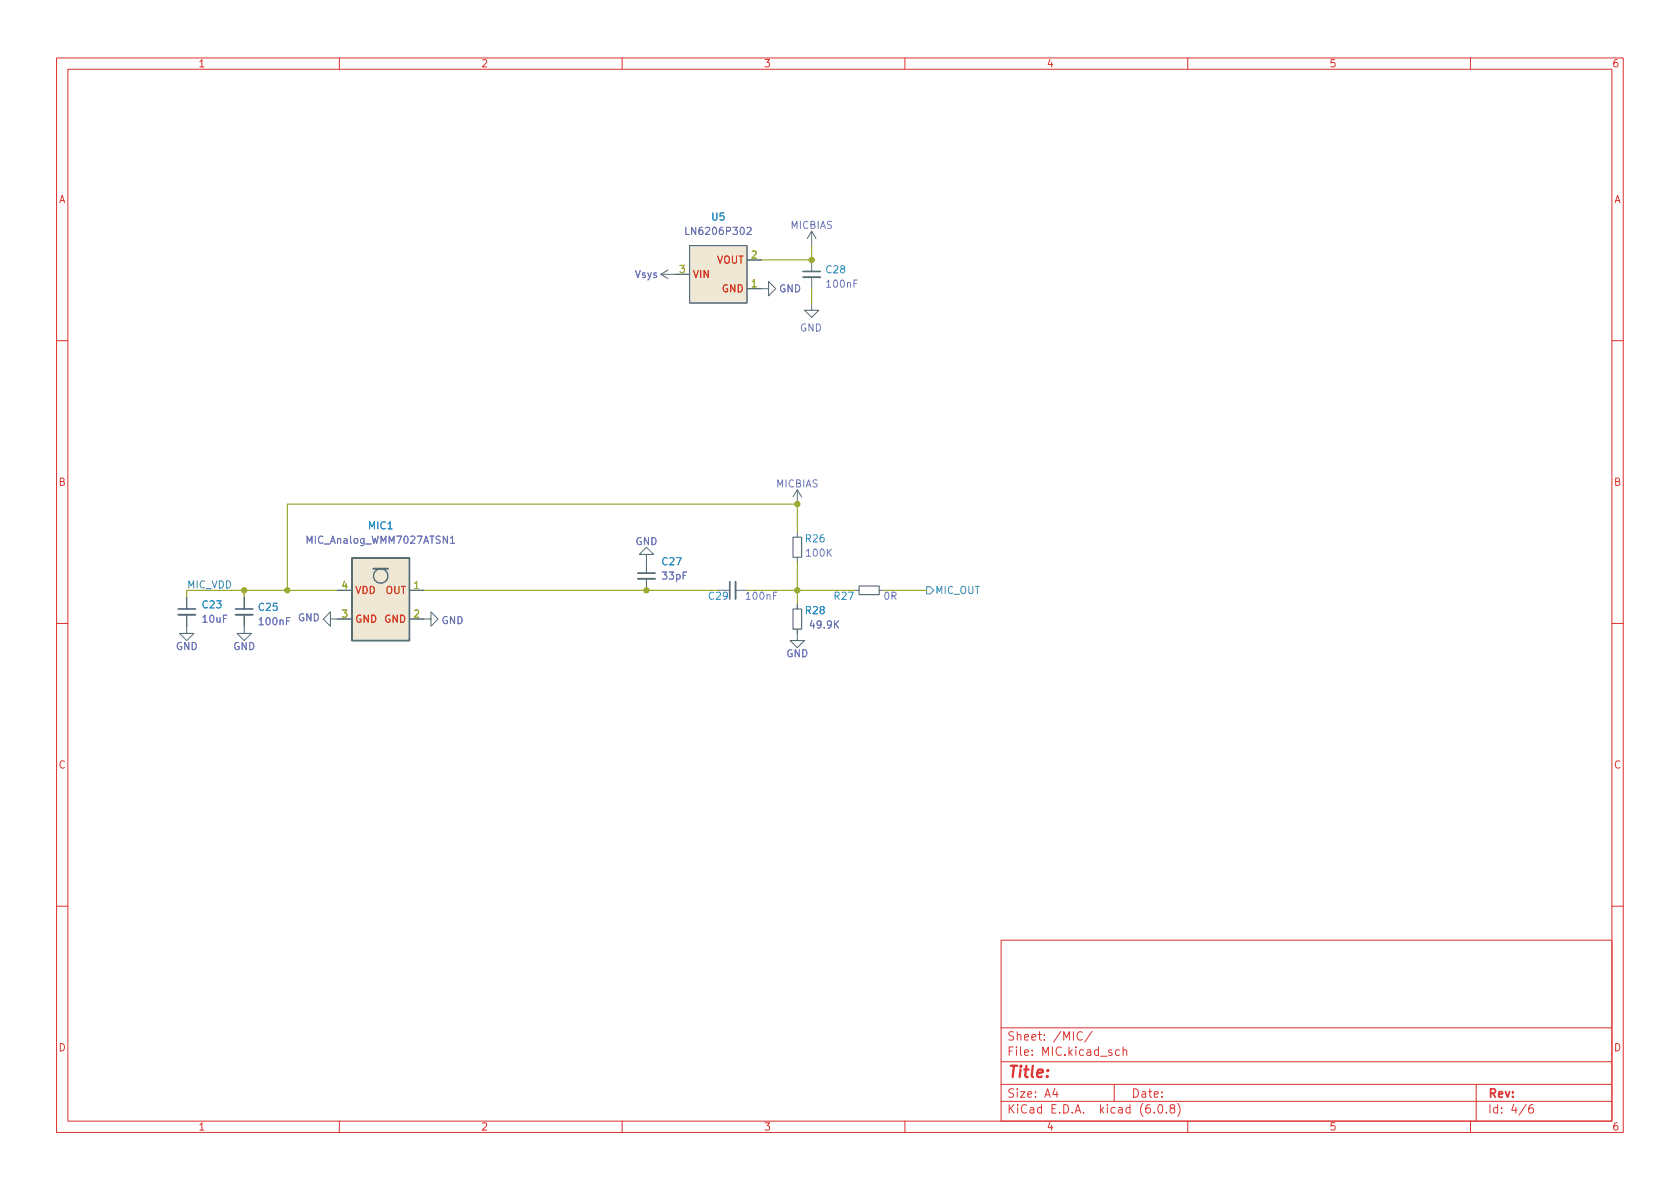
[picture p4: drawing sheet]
<svg xmlns="http://www.w3.org/2000/svg" width="297mm" height="210mm" viewBox="0 0 297 210" stroke-linecap="round" stroke-linejoin="round" font-family="sans-serif">
<g fill="none" stroke="#dc322f" stroke-width=".18">
<path d="M10 10.2h277v190.1h-277zM12 12.2h273v186.1h-273zM60 10.2v2M110 10.2v2M160 10.2v2M210 10.2v2M260 10.2v2M10 60.2h2M285 60.2h2M10 110.2h2M285 110.2h2M10 160.2h2"/>
<path d="M177 166.3h108v32h-108zM285 160.2h2M60 198.3v2M110 198.3v2M160 198.3v2M177 194.8h108M177 191.8h108M177 187.8h108M177 181.8h108M186.5 192.5l-.4 1h1M186.9 193v1M191.4 182.6a.6 .6 0 0 0-.8 0 .6 .6 0 0 0-.2 .7 .56 .56 0 0 0 .3 .6 .56 .56 0 0 0 .7-.1"/>
<path d="M193.1 182.4l-1.3 1.9M197 191.8v3M197.9 185.7l-.4-.1-.3 .3v.4l.2 .3h.5M198.6 185.8l.2-.2 .3 .1 .1 .9M198.6 185.1v1.5M204.1 196.7v.1M204.9 195.4l.2-.1a.81 .81 0 0 1 .6 .7 .81 .81 0 0 1-.3 .8h-.2a.81 .81 0 0 1-.6-.6 .81 .81 0 0 1 .3-.8zM206.2 196.7v.1M207.1 196l-.2-.3v-.2l.2-.2 .5 .1 .1 .2-.1 .2-.6 .2-.1 .3v.4l.2 .1h.5l.1-.3-.1-.4-.2-.1M208.2 195.1a1.72 1.72 0 0 1 0 2.3M210 198.3v2M260 198.3v2"/>
<path d="M261 191.8v6.5M269.9 195.3l-1.3 1.9M271 195.3a.6 .6 0 0 0-.7 .7v.5l.1 .3h.5l.2-.1 .1-.5-.2-.2-.4-.1-.3 .3"/>
</g>
<g fill="none" stroke="#586e75" stroke-width=".18">
<path d="M116.8 48.5l1.3 .8M116.8 48.5h5.1M118.1 47.7l-1.3 .8M121.9 43.4h10.2v10.2h-10.2zM132.1 51h3.8v1.3l1.3-1.3-1.3-1.2v1.2M132.1 46h2.5M143.5 53.6v1.3h-1.3l1.3 1.2 1.3-1.2h-1.3M143.5 40.9l-.8 1.3M143.5 40.9v2.5M143.5 46v2M143.5 49v2M143.5 40.9l.8 1.3"/>
<path d="M114.3 98h1.3l-1.3-1.2-1.3 1.2h1.3v3.3M141 86.6l-.8 1.3M141 86.6v2.5M141 94.2v.8M141 98.5v.8M141 86.6l.7 1.3M33 108.7v3.3h1.3l-1.3 1.3-1.3-1.3h1.3M33 105.7v2M43.2 108.7v3.3h1.2l-1.2 1.3-1.3-1.3h1.3M43.2 105.7v2M58.4 109.5v-1.3l-1.3 1.3 1.3 1.2v-1.2h3.8M59.7 104.4h2.5"/>
<path d="M72.4 109.5h3.8v-1.3l1.3 1.3-1.3 1.2v-1.2M72.4 104.4h2.5M114.3 102.4v2M130 104.4h2.1M141 111.2v2.1h1.2l-1.2 1.2-1.3-1.2h1.3M141 106.9v.8M151.1 104.4h.8M155.4 104.4h.8"/>
</g>
<g fill="#eee8d5" stroke="#eee8d5" stroke-width=".18">
<path d="M121.9 43.4h10.2v10.2h-10.2z"/>
<path d="M62.2 98.7h10.2v14.6h-10.2z"/>
</g>
<path d="M121.3 40.2v1.3h.6M132.1 40.3l.5-.1 .2 .4-.8 .9h.8M79.6 95.2l.4-.4v1.3M79.6 96.1h.8" fill="none" stroke="#6c71c4" stroke-width=".18"/>
<path d="M142 49h3M31.5 108.7h3M41.7 108.7h3M112.8 102.4h3M130 102.9v3" fill="none" stroke="#586e75" stroke-width=".33"/>
<path d="M142 48h3M31.5 107.7h3M41.7 107.7h3M112.8 101.3h3M129 102.9v3" fill="none" stroke="#586e75" stroke-width=".3"/>
<path d="M140.2 95h1.5v3.5h-1.5zM140.2 107.7h1.5v3.5h-1.5zM151.9 103.6h3.5v1.6h-3.5z" fill="none" stroke="#586e75" stroke-width=".2"/>
<g fill="none" stroke="#586e75" stroke-width=".25">
<path d="M62.2 98.7h10.2v14.6h-10.2z"/>
<circle cx="67.3" cy="101.8" r="1.27"/>
</g>
<path d="M66 100.6h2.6" fill="none" stroke="#586e75" stroke-width=".38"/>
<path d="M163.8 103.8h.7l.6 .6-.6 .6h-.7z" fill="none" stroke="#2aa198" stroke-width=".18"/>
<path d="M143.5 43.4v2.6h-8.9M143.5 51v2.6M141 94.2v-5.1h-90.2v15.3M141 99.3v7.6M43.2 104.4v1.3M59.7 104.4h-26.7v1.3M74.9 104.4h52.1M132.1 104.4h19M156.2 104.4h7.6" fill="none" stroke="#859900" stroke-width=".18"/>
<g fill="#859900" stroke="#859900" stroke-width=".18">
<circle cx="50.8" cy="104.4" r=".46"/>
<circle cx="43.2" cy="104.4" r=".46"/>
<circle cx="114.3" cy="104.4" r=".46"/>
<circle cx="143.5" cy="46" r=".46"/>
<circle cx="141" cy="89.1" r=".46"/>
<circle cx="141" cy="104.4" r=".46"/>
</g>
<text font-size="2.8" fill="#dc322f" x="178" y="190.6">Title:</text>
<g font-size="2.1" fill="#dc322f">
<text x="178" y="184">Sheet: /MIC/</text>
<text x="178" y="186.7">File: MIC.kicad_sch</text>
<text x="178" y="196.9">KiCad E.D.A. kicad (6.0.8)</text>
<text x="178" y="194.1">Size: A4</text>
<text x="200" y="194.1">Date:</text>
<text x="263" y="194.1">Rev:</text>
<text x="263" y="196.9">Id: 4/6</text>
</g>
<g font-size="1.8" fill="#dc322f">
<text x="35" y="11.9">1</text>
<text x="85" y="11.9">2</text>
<text x="135" y="11.9">3</text>
<text x="185" y="11.9">4</text>
<text x="235" y="11.9">5</text>
<text x="285" y="11.9">6</text>
<text x="10.3" y="35.9">A</text>
<text x="285.3" y="35.9">A</text>
<text x="10.3" y="85.9">B</text>
<text x="285.3" y="85.9">B</text>
<text x="10.3" y="135.9">C</text>
<text x="285.3" y="135.9">C</text>
<text x="10.3" y="185.9">D</text>
<text x="285.3" y="185.9">D</text>
<text x="35" y="199.9">1</text>
<text x="85" y="199.9">2</text>
<text x="135" y="199.9">3</text>
<text x="185" y="199.9">4</text>
<text x="235" y="199.9">5</text>
<text x="285" y="199.9">6</text>
</g>
<g font-size="1.8" fill="#6c71c4">
<text x="121.8" y="41.5">LN6206P302</text>
<text x="139.8" y="40.5">MICBIAS</text>
<text x="112.2" y="49.1">Vsys</text>
<text x="137.7" y="51.7">GND</text>
<text x="146.3" y="50.9">100nF</text>
<text x="141.4" y="58.6">GND</text>
<text x="137.2" y="86.2">MICBIAS</text>
<text x="54.5" y="96.1">MIC_Analog_WMM7027ATSN1</text>
<text x="112.3" y="96.4">GND</text>
<text x="142.7" y="98.4">100K</text>
<text x="117.2" y="102.5">33pF</text>
<text x="132.1" y="106">100nF</text>
<text x="156.3" y="106">0R</text>
<text x="35.9" y="110.1">10uF</text>
<text x="46" y="110.5">100nF</text>
<text x="52.6" y="109.9">GND</text>
<text x="78" y="110.4">GND</text>
<text x="143.4" y="111.1">49.9K</text>
<text x="31.1" y="114.9">GND</text>
<text x="41.2" y="114.9">GND</text>
<text x="139" y="116.2">GND</text>
</g>
<g font-size="1.8" fill="#268bd2">
<text x="125.9" y="39">U5</text>
<text x="146.1" y="48.3">C28</text>
<text x="65.2" y="93.6">MIC1</text>
<text x="142.5" y="95.9">R26</text>
<text x="117.1" y="99.9">C27</text>
<text x="35.9" y="107.6">C23</text>
<text x="125.4" y="106">C29</text>
<text x="147.6" y="106">R27</text>
<text x="45.8" y="108">C25</text>
<text x="142.5" y="108.6">R28</text>
</g>
<g font-size="1.8" fill="#cb4b16">
<text x="126.7" y="46.6">VOUT</text>
<text x="122.4" y="49.1">VIN</text>
<text x="127.6" y="51.7">GND</text>
<text x="62.7" y="105">VDD</text>
<text x="68.1" y="105">OUT</text>
<text x="62.7" y="110.1">GND</text>
<text x="68" y="110.1">GND</text>
</g>
<g font-size="1.8" fill="#b58900">
<text x="132.9" y="45.7">2</text>
<text x="120.2" y="48.3">3</text>
<text x="132.9" y="50.8">1</text>
<text x="60.5" y="104.1">4</text>
<text x="73.2" y="104.1">1</text>
<text x="60.5" y="109.2">3</text>
<text x="73.2" y="109.2">2</text>
</g>
<g font-size="1.8" fill="#2aa198">
<text x="33" y="104">MIC_VDD</text>
<text x="165.3" y="105">MIC_OUT</text>
</g>
</svg>
